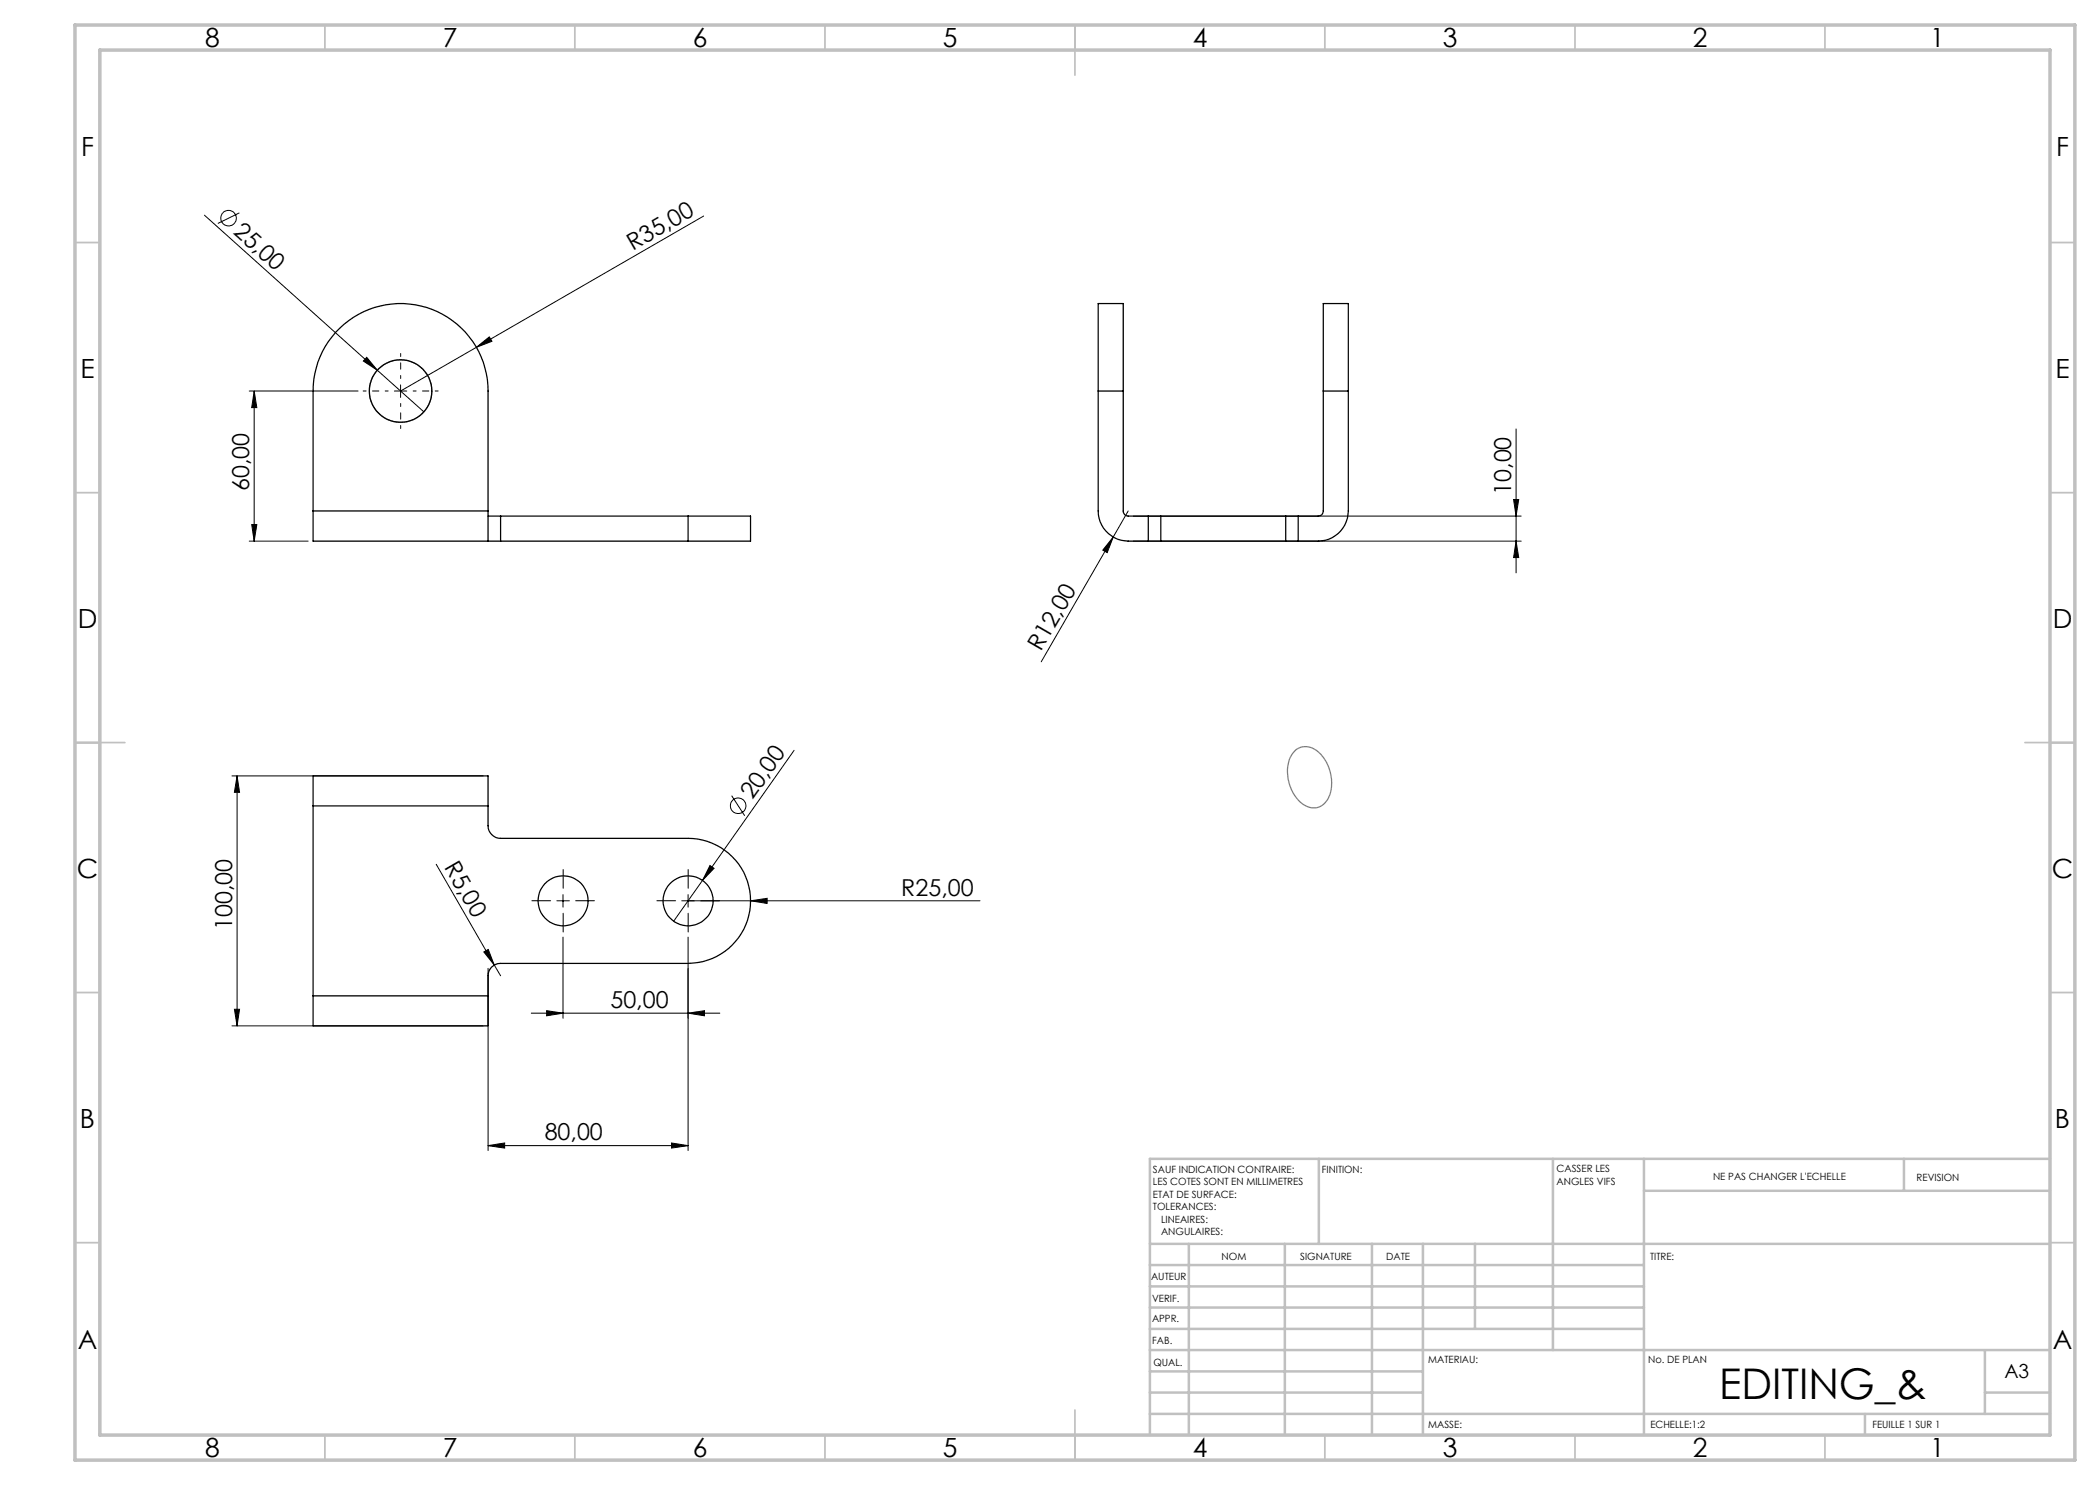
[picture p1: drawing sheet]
<svg xmlns="http://www.w3.org/2000/svg" width="420mm" height="297mm" viewBox="0 0 420 297" stroke-linecap="round" stroke-linejoin="round" font-family="sans-serif">
<g fill="none" stroke="#000" stroke-width=".2">
<path d="M40.9 43l34.6 31M47.9 42.6l-4.3 2.1M140.7 43.2l-45.4 26.3M49.8 78.2h21.8M50.8 78.2v30M50.8 78.2l.6 3.3h-1.1zM73.3 71.5l2.2 2.5-2.8-1.8zM75.5 74l9.3 8.4M78.9 78.2h2.5M80.1 77v2.5M95.3 69.5l2.6-2.1 .5 .9zM95.3 69.5l-15.2 8.7"/>
<path d="M302.7 99.9h1l-.5 3.3zM303.2 85.8v28.8M49.8 108.2h11.8M50.3 104.9h1.1l-.6 3.3zM222.6 107.4l-1.2 3.1-.8-.5zM222.6 107.4l-14.4 25M225.6 102.2l-3 5.2M226.7 108.2h77.5M226.7 103.2h77.5M303.2 108.2l.5 3.3h-1zM46.4 155.2h50.2M47.4 155.2l.5 3.3h-1z"/>
<path d="M47.4 155.2v50M146.3 159.1l2.6 4.1M158.8 150.1l-18.3 26M87.2 172.9l11.6 20.1M112.6 178.9v2.5M137.6 178.9v2.5M140.5 176.1l-5.8 8.2M142 173.1l.8 .6-2.3 2.4zM96.8 190.4l.8-.5 1.2 3.1zM97.6 193.7v36.4M98.8 193l1.3 2.2M111.4 180.2h2.5"/>
<path d="M112.6 187.4v16.3M136.3 180.2h59.7M137.6 187.4v42.7M150.1 180.2l3.3-.5v1zM46.4 205.2h50.2M46.9 201.9h1l-.5 3.3zM106.3 202.6h37.7M109.3 202.1l3.3 .5-3.3 .6zM137.6 202.6l3.3-.5v1.1zM97.6 229.1l3.3-.5v1zM97.6 229.1h40M134.3 228.6l3.3 .5-3.3 .5z"/>
<circle cx="45.7" cy="43.6" r="1.55"/>
<circle cx="147.6" cy="161.2" r="1.56"/>
</g>
<g fill="none" stroke="#808080" stroke-width=".25">
<path d="M259 150.1a3.6 3.6 0 0 1 5.4 1 8.1 8.1 0 0 1 1 9 3.4 3.4 0 0 1-5.4 .2 8.1 8.1 0 0 1-1.6-9.4z"/>
<circle cx="80.1" cy="78.2" r="6.3"/>
</g>
<path d="M112.6 177.7v-3.8M137.6 177.7v-3.8M110.1 180.2h-3.7M112.6 182.7v3.7M115.1 180.2h3.8M135.1 180.2h-3.7M137.6 182.7v3.7M140.1 180.2h3.8" fill="none" stroke="#000" stroke-width=".2" stroke-dasharray="30.5 1.3 1.3 1.3"/>
<g fill="none" stroke="#c0c0c0" stroke-width=".35">
<path d="M65 5v5M115 5v5M165 5v5M215 5v10M265 5v5M315 5v5M365 5v5M15 48.5h5M410 48.5h5M15 98.5h5M410 98.5h5M15 148.5h10"/>
<path d="M405 148.5h10M15 198.5h5M410 198.5h5M15 248.5h5M410 248.5h5M65 287v5M115 287v5M165 287v5M215 282v10M265 287v5M315 287v5M365 287v5"/>
</g>
<g fill="none" stroke="#c0c0c0" stroke-width=".5">
<path d="M263.8 231.8v17M310.6 231.8v38.2M328.8 231.8v55.2M328.8 238.2h81.2M380.8 231.8v6.4M410 231.8h-180v55.2M230 248.8h180M230 257.3h98.8M230 253h98.8M237.8 248.8v38.2M257 248.8v38.2M274.4 248.8v38.2"/>
<path d="M284.6 248.8v38.2M295 248.8v17M230 265.8h98.8M230 261.5h98.8M230 278.5h54.6M230 274.3h54.6M230 270h180M397 278.5h13M397 270v12.8M230 282.8h180M373 282.8v4.2"/>
</g>
<path d="M15 5h400v287h-400zM20 10h390v277h-390z" fill="none" stroke="#c0c0c0" stroke-width=".7"/>
<path d="M77.6 78.2h-5M80.1 75.7v-5M82.6 78.2h5M80.1 80.7v5" fill="none" stroke="#000" stroke-width=".2" stroke-dasharray="30.5 1.3 1.3 1.3" stroke-dashoffset="29.9"/>
<g fill="#000">
<path d="M73.3 71.5l2.2 2.5-2.8-1.8zM95.3 69.5l2.6-2.1 .5 .9zM222.6 107.4l-1.2 3.1-.8-.5zM142 173.1l.8 .6-2.3 2.4zM96.8 190.4l.8-.5 1.2 3.1zM150.1 180.2l3.3-.5v1z"/>
<path d="M50.8 78.2l.6 3.3h-1.1zM50.3 104.9h1.1l-.6 3.3z"/>
<path d="M46.9 201.9h1l-.5 3.3zM47.4 155.2l.5 3.3h-1zM303.2 108.2l.5 3.3h-1zM302.7 99.9h1l-.5 3.3z"/>
<path d="M109.3 202.1l3.3 .5-3.3 .6zM137.6 202.6l3.3-.5v1.1z"/>
<path d="M97.6 229.1l3.3-.5v1zM134.3 228.6l3.3 .5-3.3 .5z"/>
</g>
<g fill="none" stroke="#000" stroke-width=".25">
<path d="M219.6 78.2v24a6.1 6.1 0 0 0 6 6h4.1M219.6 78.2v-17.5h5v17.5M219.6 78.2h5M224.6 78.2v24a.97 .97 0 0 0 1 1h4.1M264.7 78.2v24a.97 .97 0 0 1-1.1 1h-4M264.7 78.2v-17.5h5v17.5M264.7 78.2h5M269.7 78.2v24a6.1 6.1 0 0 1-6.1 6h-4M62.6 102.2v6h35M62.6 102.2v-24a17.5 17.5 0 0 1 17.5-17.5 17.5 17.5 0 0 1 17.5 17.5v24M62.6 102.2h35M97.6 102.2v6"/>
<path d="M97.6 108.2h2.5M97.6 103.2h2.5M100.1 108.2h37.5M100.1 103.2v5M100.1 103.2h37.5M137.6 103.2h12.5v5h-12.5M137.6 103.2v5M229.7 103.2h2.5M229.7 108.2h2.5M229.7 103.2v5M232.2 103.2h24.9M232.2 108.2h24.9"/>
<path d="M232.2 103.2v5M257.1 103.2h2.5M257.1 108.2h2.5M257.1 103.2v5M259.6 103.2v5M62.6 161.2v-6h35v6M62.6 161.2v38M62.6 161.2h35M97.6 161.2v4a2.53 2.53 0 0 0 2.5 2.5h37.5a12.5 12.5 0 0 1 12.5 12.5 12.5 12.5 0 0 1-12.5 12.5h-37.5a2.47 2.47 0 0 0-2.5 2.5v4M62.6 199.2v6h35v-6M62.6 199.2h35"/>
<circle cx="80.1" cy="78.2" r="6.2"/>
<circle cx="112.6" cy="180.2" r="5"/>
<circle cx="137.6" cy="180.2" r="5"/>
</g>
<text font-size="8.5" x="343.9" y="279.7">EDITING_&amp;</text>
<g font-size="5.3">
<text x="41" y="9.5">8</text>
<text x="88.5" y="9.5">7</text>
<text x="138.5" y="9.5">6</text>
<text x="188.5" y="9.5">5</text>
<text x="238.5" y="9.5">4</text>
<text x="288.5" y="9.5">3</text>
<text x="338.5" y="9.5">2</text>
<text x="386" y="9.5">1</text>
<text x="16.2" y="31.3">F</text>
<text x="411.2" y="31.3">F</text>
<text x="16.1" y="75.5">E</text>
<text x="411.1" y="75.5">E</text>
<text x="15.5" y="125.5">D</text>
<text x="410.5" y="125.5">D</text>
<text x="15.4" y="175.5">C</text>
<text x="410.4" y="175.5">C</text>
<text x="16" y="225.5">B</text>
<text x="411" y="225.5">B</text>
<text x="15.5" y="269.8">A</text>
<text x="410.5" y="269.8">A</text>
<text x="41" y="291.5">8</text>
<text x="88.5" y="291.5">7</text>
<text x="138.5" y="291.5">6</text>
<text x="188.5" y="291.5">5</text>
<text x="238.5" y="291.5">4</text>
<text x="288.5" y="291.5">3</text>
<text x="338.5" y="291.5">2</text>
<text x="386" y="291.5">1</text>
</g>
<g font-size="4.7">
<text x="46.5" y="46.6" transform="rotate(42 46.5 46.6)">25,00</text>
<text x="126.6" y="50.2" transform="rotate(-30 126.6 50.2)">R35,00</text>
<text x="49.9" y="98.2" transform="rotate(-90 49.9 98.2)">60,00</text>
<text x="302.2" y="99" transform="rotate(-90 302.2 99)">10,00</text>
<text x="208.2" y="130.5" transform="rotate(-60 208.2 130.5)">R12,00</text>
<text x="150.5" y="160" transform="rotate(-55 150.5 160)">20,00</text>
<text x="88.8" y="173.5" transform="rotate(60 88.8 173.5)">R5,00</text>
<text x="180.3" y="179.1">R25,00</text>
<text x="46.4" y="186" transform="rotate(-90 46.4 186)">100,00</text>
<text x="122.1" y="201.6">50,00</text>
<text x="108.9" y="228.1">80,00</text>
</g>
<text font-size="3.9" x="400.9" y="275.5">A3</text>
<g font-size="2">
<text x="230.6" y="234.6">SAUF INDICATION CONTRAIRE:</text>
<text x="230.6" y="237.1">LES COTES SONT EN MILLIMETRES</text>
<text x="230.6" y="239.6">ETAT DE SURFACE:</text>
<text x="264.4" y="234.6">FINITION:</text>
<text x="311.3" y="234.5">CASSER LES</text>
<text x="311.3" y="237">ANGLES VIFS</text>
<text x="342.6" y="236">NE PAS CHANGER L'ECHELLE</text>
<text x="383.3" y="236.2">REVISION</text>
<text x="230.6" y="242.1">TOLERANCES:</text>
<text x="232.2" y="244.6">LINEAIRES:</text>
<text x="232.2" y="247.1">ANGULAIRES:</text>
<text x="244.3" y="252">NOM</text>
<text x="260" y="251.9">SIGNATURE</text>
<text x="277.2" y="251.9">DATE</text>
<text x="330" y="251.9">TITRE:</text>
<text x="230.2" y="256.1">AUTEUR</text>
<text x="230.4" y="260.3">VERIF.</text>
<text x="230.4" y="264.4">APPR.</text>
<text x="230.5" y="268.8">FAB.</text>
<text x="230.7" y="273.1">QUAL.</text>
<text x="285.7" y="272.5">MATERIAU:</text>
<text x="329.6" y="272.5">No. DE PLAN</text>
<text x="285.6" y="285.5">MASSE:</text>
<text x="330.1" y="285.6">ECHELLE:1:2</text>
<text x="374.5" y="285.6">FEUILLE 1 SUR 1</text>
</g>
</svg>
